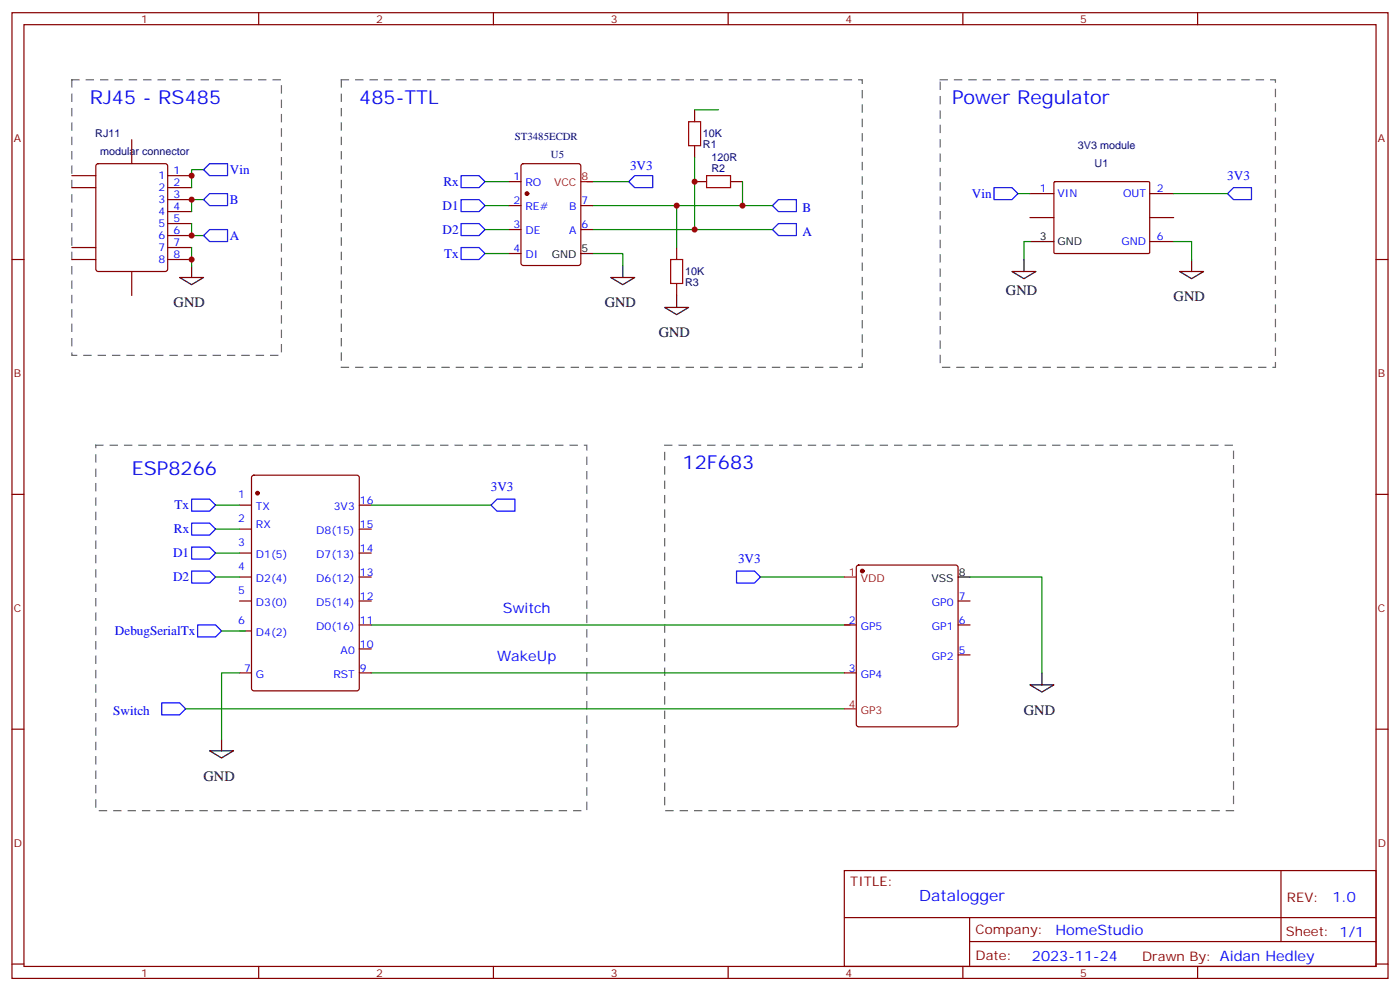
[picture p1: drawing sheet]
<svg xmlns="http://www.w3.org/2000/svg" width="412mm" height="292mm" viewBox="0 0 412 292" stroke-linecap="round" stroke-linejoin="round" font-family="sans-serif">
<g fill="none" stroke="#870000" stroke-width=".35">
<path d="M3.5 3.7h405.4v284.4h-405.4zM7.1 7.3h398.2v277.3h-398.2zM76.2 3.7v3.6M145.3 3.7v3.6M214.5 3.7v3.6M283.6 3.7v3.6M352.8 3.7v3.6M204.6 32.3v3.5M21.2 51.7h7M21.2 55.2h7M28.5 48.4l.4-.2h19.8l.6 .4 .1 30.6-.5 .7h-20l-.6-.4-.1-30.6zM38.8 41.1v7.1"/>
<path d="M49.4 51.7h7M49.4 55.2h7M49.4 58.8h7M149.9 53.5h3.6M153.7 48.4l.5-.2h16.2l.6 .4 .1 28.9-.5 .6-16.4 .1-.7-.5v-28.8zM204.6 53.5h3.5M204.6 42.9v3.5M215.2 53.5h3.5M303.4 57h7M310.5 53.7l.3-.2h27.7l.2 .3-.1 20.7-.3 .1h-27.7l-.2-.3zM338.7 57h7M3.5 76.4h3.6"/>
<path d="M21.2 76.4h7M21.2 72.9h7M38.8 79.9v7.1M49.4 76.4h7M49.4 62.3h7M49.4 65.8h7M49.4 69.4h7M49.4 72.9h7M149.9 60.5h3.6M149.9 67.6h3.6M149.9 74.6h3.6M171.1 60.5h3.5"/>
<path d="M171.1 67.6h3.5M199.3 72.9v3.5M303.4 64.1h7M338.7 64.1h7M338.7 71.1h7M405.3 76.4h3.6M199.3 83.5v3.5M3.5 145.6h3.6M70.6 148.7h3.5M70.6 155.8h3.5M74.3 140.1l.5-.2h30.3l.7 .4v62.4l-.4 .7h-30.6l-.7-.5v-62.3zM105.8 148.7h3.6"/>
<path d="M105.8 155.8h3.6M405.3 145.6h3.6M70.6 162.8h3.5M70.6 169.9h3.5M70.6 177h3.5M105.8 162.8h3.6M105.8 169.9h3.6M105.8 177h3.6M252.5 166.6l.4-.2h28.6l.7 .4v46.5l-.4 .6-28.9 .1-.6-.5-.1-46.4zM282.2 177h3.6M70.6 185.8h3.5M70.6 198.1h3.5"/>
<path d="M105.8 198.1h3.6M105.8 191.1h3.6M105.8 184h3.6M248.7 198.1h3.5M248.7 184h3.5M282.2 184h3.6M282.2 192.8h3.6M3.5 214.7h3.6M405.3 214.7h3.6M248.7 256.3h156.6v28.3h-156.6zM377.3 256.4v20.8M248.7 270.2h156.5"/>
<path d="M285.6 277.2h119.6M285.6 270.2v14.1M3.5 283.8h3.6M76.2 284.6v3.5M145.3 284.6v3.5M214.5 284.6v3.5M283.6 284.6v3.5M352.8 284.6v3.5M405.3 283.8h3.6"/>
</g>
<g fill="none" stroke="#000" stroke-width=".35">
<path d="M56.4 78.2v3.5M171.1 74.6h3.5M183.4 78.2v3.5M298.1 79.9h7.1l-3.6 2.2zM301.6 76.4v3.5M303.4 71.1h7M347.5 79.9h7l-3.5 2.2zM351 76.4v3.5M52.9 81.7h7.1l-3.6 2.1zM179.9 81.7h7.1l-3.6 2.1zM195.8 90.5h7l-3.5 2.1zM199.3 87v3.5"/>
<path d="M282.2 169.9h3.6M306.9 198.1v3.5M65.3 217.5v3.6M303.4 201.6h7l-3.5 2.2zM61.7 221.1h7.1l-3.5 2.1z"/>
</g>
<path d="M21.2 23.5h61.7v81.1h-61.7zM100.5 23.5h153.5v84.7h-153.5zM276.9 23.5h98.8v84.7h-98.8zM28.2 131.1h144.7v107.6h-144.7zM195.8 131.1h167.6v107.6h-167.6z" fill="none" stroke="#666" stroke-width=".35" stroke-dasharray="2.1 2.1"/>
<g fill="none" stroke="#00f" stroke-width=".35">
<path d="M60 50l1.7-1.8h5.3v3.5h-5.3zM60 58.8l1.7-1.8h5.3v3.5h-5.3zM135.8 51.7h5.3l1.8 1.8-1.8 1.7h-5.3zM135.8 58.8h5.3l1.8 1.7-1.8 1.8h-5.3zM187 51.7h5.3v3.5h-5.3l-1.8-1.7zM229.3 58.8h5.3v3.5h-5.3l-1.8-1.8zM292.8 55.2h5.3l1.8 1.8-1.8 1.8h-5.3zM363.4 55.2h5.3v3.6h-5.3l-1.8-1.8zM61.7 67.6h5.3v3.5h-5.3l-1.7-1.7zM135.8 65.8h5.3l1.8 1.8-1.8 1.8h-5.3zM135.8 72.9h5.3l1.8 1.7-1.8 1.8h-5.3zM229.3 65.8h5.3v3.6h-5.3l-1.8-1.8z"/>
<path d="M56.4 154h5.3l1.8 1.8-1.8 1.8h-5.3zM56.4 147h5.3l1.8 1.7-1.8 1.8h-5.3zM146.4 147h5.3v3.5h-5.3l-1.8-1.8zM56.4 161.1h5.3l1.8 1.7-1.8 1.8h-5.3zM56.4 168.1h5.3l1.8 1.8-1.8 1.8h-5.3zM217 168.1h5.2l1.8 1.8-1.8 1.8h-5.2zM58.2 184h5.3l1.8 1.8-1.8 1.7h-5.3zM47.6 206.9h5.3l1.8 1.8-1.8 1.8h-5.3z"/>
</g>
<g fill="none" stroke="#008700" stroke-width=".35">
<path d="M204.6 32.3h7.1M60 50h-3.6v5.2M60 58.8h-3.6v3.5M142.9 53.5h7M172.9 53.5h12.3M204.6 46.4v21.2M218.7 53.5v7M299.9 57h3.5M345.7 57h15.9M56.4 65.8v3.6h3.6M56.4 72.9v5.3M142.9 60.5h7"/>
<path d="M142.9 67.6h7M142.9 74.6h7M174.6 74.6h8.8v3.6M174.6 60.5h52.9M174.6 67.6h52.9M199.3 60.5v12.4M303.4 71.1h-1.8v5.3M345.7 71.1h5.3v5.3M63.5 148.7h7.1M63.5 155.8h7.1M109.4 148.7h35.2M63.5 169.9h7.1"/>
<path d="M63.5 162.8h7.1M224 169.9h24.7M285.8 169.9h21.1v28.2M65.3 185.8h7M70.6 198.1h-5.3v19.4M109.4 184h141.1M109.4 198.1h139.3M54.7 208.7h194"/>
</g>
<path d="M202.8 35.8h3.6v7.1h-3.6zM208.1 51.7h7.1v3.5h-7.1zM197.6 76.4h3.5v7.1h-3.5z" fill="none" stroke="#a10000" stroke-width=".35"/>
<g fill="#870000" stroke="#870000" stroke-width=".35">
<circle cx="155.2" cy="57" r=".53"/>
<circle cx="75.8" cy="145.2" r=".53"/>
<circle cx="254" cy="168.1" r=".53"/>
</g>
<path d="M171.1 53.5h3.5M248.7 169.9h3.5M248.7 208.7h3.5" fill="none" stroke="#f00" stroke-width=".35"/>
<g fill="#c00">
<circle cx="56.4" cy="51.7" r=".88"/>
<circle cx="56.4" cy="76.4" r=".88"/>
<circle cx="56.4" cy="69.4" r=".88"/>
<circle cx="56.4" cy="58.8" r=".88"/>
<circle cx="204.6" cy="67.6" r=".88"/>
<circle cx="204.6" cy="53.5" r=".88"/>
<circle cx="218.7" cy="60.5" r=".88"/>
<circle cx="199.3" cy="60.5" r=".88"/>
</g>
<g font-size="5.6" fill="#00f">
<text x="26.5" y="30.6">RJ45 - RS485</text>
<text x="105.8" y="30.6">485-TTL</text>
<text x="280.5" y="30.6">Power Regulator</text>
<text x="38.8" y="139.9">ESP8266</text>
<text x="201.1" y="138.1">12F683</text>
</g>
<text font-size="4.6" fill="#00f" x="270.8" y="265.4">Datalogger</text>
<g font-size="4.2">
<text x="296.3" y="87">GND</text>
<text x="345.7" y="88.8">GND</text>
<text x="51.2" y="90.5">GND</text>
<text x="178.2" y="90.5">GND</text>
<text x="194" y="99.3">GND</text>
<text x="301.6" y="210.5">GND</text>
<text x="60" y="229.9">GND</text>
</g>
<g font-size="4.2" fill="#00f">
<text x="148.2" y="180.5">Switch</text>
<text x="146.4" y="194.6">WakeUp</text>
<text x="392.5" y="265.6">1.0</text>
<text x="310.9" y="275.2">HomeStudio</text>
<text x="304" y="283">2023-11-24</text>
</g>
<g font-size="3.9" fill="#00f">
<text x="67.7" y="51.1">Vin</text>
<text x="185.6" y="50">3V3</text>
<text x="361.5" y="52.9">3V3</text>
<text x="130.6" y="54.7">Rx</text>
<text x="286.3" y="58.2">Vin</text>
<text x="67.7" y="60">B</text>
<text x="130.4" y="61.7">D1</text>
<text x="236.4" y="62.3">B</text>
<text x="67.7" y="70.6">A</text>
<text x="130.4" y="68.8">D2</text>
<text x="236.4" y="69.4">A</text>
<text x="130.8" y="75.9">Tx</text>
<text x="51.4" y="149.9">Tx</text>
<text x="144.6" y="144.6">3V3</text>
<text x="51.2" y="157">Rx</text>
<text x="51" y="164.1">D1</text>
<text x="217.4" y="165.8">3V3</text>
<text x="51" y="171.1">D2</text>
<text x="33.9" y="187">DebugSerialTx</text>
<text x="33.3" y="210.5">Switch</text>
</g>
<g font-size="3.9" fill="#800">
<text x="250.5" y="260.9">TITLE:</text>
<text x="379.1" y="265.6">REV:</text>
<text x="287.4" y="275.1">Company:</text>
<text x="378.7" y="275.7">Sheet: 1/1</text>
<text x="287.4" y="282.8">Date:</text>
<text x="336.4" y="282.9">Drawn By: Aidan Hedley</text>
</g>
<g font-size="3.2" fill="#800">
<text x="41.6" y="6.7">1</text>
<text x="110.8" y="6.7">2</text>
<text x="179.9" y="6.7">3</text>
<text x="249.1" y="6.7">4</text>
<text x="318.2" y="6.7">5</text>
<text x="4.1" y="41.8">A</text>
<text x="405.9" y="41.8">A</text>
<text x="4.1" y="111">B</text>
<text x="405.9" y="111">B</text>
<text x="4.1" y="180.1">C</text>
<text x="405.9" y="180.1">C</text>
<text x="4.1" y="249.3">D</text>
<text x="405.9" y="249.3">D</text>
<text x="41.6" y="287.5">1</text>
<text x="110.8" y="287.5">2</text>
<text x="179.9" y="287.5">3</text>
<text x="249.1" y="287.5">4</text>
<text x="318.2" y="287.5">5</text>
</g>
<g font-size="3.2" fill="#000080">
<text x="28.1" y="40.4">RJ11</text>
<text x="151.7" y="41.1">ST3485ECDR</text>
<text x="207.1" y="40.4">10K</text>
<text x="29.5" y="45.7">modular connector</text>
<text x="162.3" y="46.4">U5</text>
<text x="207.1" y="43.6">R1</text>
<text x="209.6" y="47.5">120R</text>
<text x="317.5" y="44">3V3 module</text>
<text x="209.6" y="50.7">R2</text>
<text x="322.4" y="49.1">U1</text>
<text x="201.8" y="81">10K</text>
<text x="201.8" y="84.2">R3</text>
</g>
<g font-size="3.2" fill="#00f">
<text x="46.7" y="52.8">1</text>
<text x="51.2" y="51.4">1</text>
<text x="151.3" y="53.1">1</text>
<text x="46.7" y="56.3">2</text>
<text x="46.7" y="59.8">3</text>
<text x="51.2" y="54.9">2</text>
<text x="51.2" y="58.4">3</text>
<text x="154.8" y="54.9">RO</text>
<text x="306.3" y="56.7">1</text>
<text x="311.5" y="58.1">VIN</text>
<text x="330.8" y="58.1">OUT</text>
<text x="340.8" y="56.7">2</text>
<text x="46.7" y="63.4">4</text>
<text x="51.2" y="61.9">4</text>
<text x="51.2" y="65.5">5</text>
<text x="151.3" y="60.2">2</text>
<text x="154.8" y="61.9">RE#</text>
<text x="167.6" y="61.9">B</text>
<text x="171.3" y="60.2">7</text>
<text x="46.7" y="66.9">5</text>
<text x="46.7" y="70.4">6</text>
<text x="51.2" y="69">6</text>
<text x="151.3" y="67.2">3</text>
<text x="154.8" y="69">DE</text>
<text x="167.6" y="69">A</text>
<text x="171.3" y="67.2">6</text>
<text x="340.8" y="70.8">6</text>
<text x="46.7" y="73.9">7</text>
<text x="46.7" y="77.5">8</text>
<text x="51.2" y="72.5">7</text>
<text x="51.2" y="76.1">8</text>
<text x="151.3" y="74.3">4</text>
<text x="154.8" y="76.1">DI</text>
<text x="330.3" y="72.2">GND</text>
<text x="70.1" y="146.6">1</text>
<text x="106" y="148.4">16</text>
<text x="70.1" y="153.7">2</text>
<text x="75.4" y="150.1">TX</text>
<text x="75.4" y="155.4">RX</text>
<text x="98.3" y="150.1">3V3</text>
<text x="106" y="155.4">15</text>
<text x="70.1" y="160.7">3</text>
<text x="93.2" y="157.2">D8(15)</text>
<text x="70.1" y="167.8">4</text>
<text x="75.4" y="164.3">D1(5)</text>
<text x="93.2" y="164.3">D7(13)</text>
<text x="106" y="162.5">14</text>
<text x="75.4" y="171.3">D2(4)</text>
<text x="93.2" y="171.3">D6(12)</text>
<text x="106" y="169.5">13</text>
<text x="70.1" y="174.8">5</text>
<text x="75.4" y="178.4">D3(0)</text>
<text x="93.2" y="178.4">D5(14)</text>
<text x="106" y="176.6">12</text>
<text x="274.5" y="178.4">GP0</text>
<text x="282.4" y="176.6">7</text>
<text x="70.1" y="183.7">6</text>
<text x="93.2" y="185.4">D0(16)</text>
<text x="106" y="183.7">11</text>
<text x="250" y="183.7">2</text>
<text x="253.5" y="185.4">GP5</text>
<text x="274.5" y="185.4">GP1</text>
<text x="282.4" y="183.7">6</text>
<text x="75.4" y="187.2">D4(2)</text>
<text x="106" y="190.7">10</text>
<text x="71.9" y="197.8">7</text>
<text x="100.3" y="192.5">A0</text>
<text x="106" y="197.8">9</text>
<text x="250" y="197.8">3</text>
<text x="274.5" y="194.2">GP2</text>
<text x="282.4" y="192.5">5</text>
<text x="75.4" y="199.5">G</text>
<text x="98.2" y="199.5">RST</text>
<text x="253.5" y="199.5">GP4</text>
</g>
<g font-size="3.2" fill="#f00">
<text x="171.3" y="53.1">8</text>
<text x="163.2" y="54.9">VCC</text>
<text x="250" y="169.5">1</text>
<text x="253.5" y="171.3">VDD</text>
<text x="250" y="208.4">4</text>
<text x="253.5" y="210.1">GP3</text>
</g>
<g font-size="3.2">
<text x="306.3" y="70.8">3</text>
<text x="162.5" y="76.1">GND</text>
<text x="171.3" y="74.3">5</text>
<text x="311.5" y="72.2">GND</text>
<text x="274.4" y="171.3">VSS</text>
<text x="282.4" y="169.5">8</text>
</g>
</svg>
